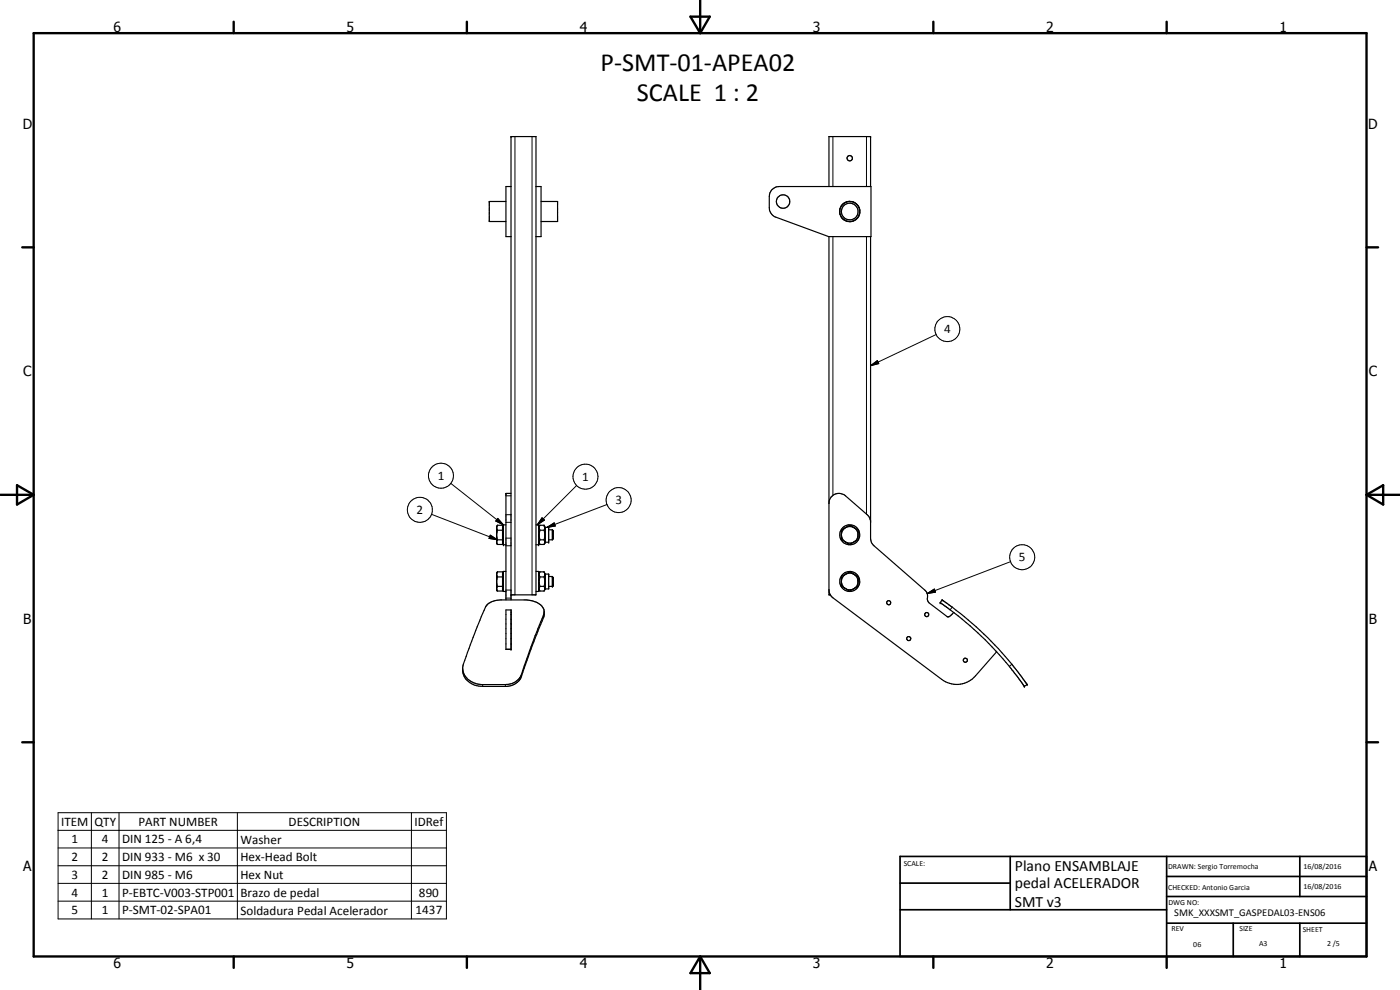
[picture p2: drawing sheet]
<svg xmlns="http://www.w3.org/2000/svg" width="420mm" height="297mm" viewBox="0 0 420 297" stroke-linecap="round" stroke-linejoin="round" font-family="sans-serif">
<g fill="none" stroke="#000" stroke-width=".35">
<path d="M153.4 56h-1.6v15h1.6M160.9 56h1.5v15h-1.5M231.7 56.9l1-.7 1.2-.2h27.5v15h-12.7l-15.9-5.8a3.1 3.1 0 0 1-1.9-2.8l.1-4.2zM248.8 56v-15h12.5v15M151.8 60.5h-5v6h5M162.4 60.5h4.9v6h-4.9M248.8 71v107.5h.4M252 63.9a2.99 2.99 0 0 0 2.9 2.6M253 61.2a3 3 0 0 0-.8 3.3 3 3 0 0 0 2.8 2M253 61.3l-.7 1-.3 .8M254.5 60.5l-1.5 .7M254.9 60.5a3.3 3.3 0 0 1 3 1.9"/>
<path d="M255.4 66.5h-.5M255.8 66.4l-.5 .1M256.9 61.1a2.93 2.93 0 0 0-3.9 .2M257.1 61.3l.7 1.1M257.8 62.4l.3 .8M257.9 62.4l.1 .4M258 63.2a2.93 2.93 0 0 1-2.2 3.2M258 63.6l-.3 1.2-.5 .7-1.4 .9M261.3 71v90.9l.2 .8 .8 1 15.2 13.3a2.87 2.87 0 0 1 .8 3l.6 .9 5.4 4.2 .9-.3 1-1M149 158.5l.3 .6M149.3 159.1l-.3 1.1M149.3 157.6l-.3 .6"/>
<path d="M149.3 159.1h1.5M150.8 158.3h.3M151.8 157.5h-.7v5.9h.7M153.4 148h-1.6v32M160.9 157.5h.8v5.9h-.8M162 159.1h1.3M162 157.6l-.2 .6 .2 .9M162 159.1l-.2 1.1 .2 1.8M163.3 157.6h-1.3l-.3 .6M163.3 157.6l.2 .6-.2 .9M163.3 159.1l.2 1.1-.2 1.8M163.3 157.6l.3 .6"/>
<path d="M163.6 158.2h1.1v4.5h-1.1M163.6 158.2v4.5M164.7 159h1.1M165.8 159v3M165.8 159l.3 .3v2.4l-.3 .3M248.8 151a2.98 2.98 0 0 1 1.7-2.7 2.98 2.98 0 0 1 3.2 .5l6.6 5.6 .5 .7 .5 1.2M253.8 158.3a2.49 2.49 0 0 1 3.7 1.8v1.9l-1.6 .8M253.8 158.3l1.3-.7 .3 .2 2.1 1.3v1.1M253.8 158.3l-1.3 .7v1.1M253.8 158.3l-.8 .7-.5 1M149 162.8l.3 .6h1.5v-5.8h-1.5l-.3 .4v5l.3 .3M149 160.9l.3 1.1"/>
<path d="M149 172.5l.3 .6M149 174.9l.3 1M149.3 171.6l-.3 .4v5l.3 .3M149.3 162l-.3 .5M149.3 171.6h1.5v5.7h-1.5l-.3-.5M149.3 162h1.5M149.3 173.1l-.3 1.1M149.3 175.9l-.3 .6M149.3 171.6l-.3 .5M149.3 173.1h1.5M149.3 175.9h1.5M150.8 162.6h.3"/>
<path d="M150.8 172.3h.3M150.8 176.7h.3M151.8 171.4h-.7v6.1h.7M153.4 178.5h7.5v-137.5h-7.5v139M160.9 171.4h.8v6.1h-.8M161.7 162.7l.3 .6M161.7 176.7l.3 .6M162 162h1.3M162 162l-.2 .5 .2 .9h1.3l.3-.7M162 171.6h1.3M162 173.1h1.3M162 175.9h1.3"/>
<path d="M162 175.9l-.2 .6 .2 .8h1.3M162 171.6l-.2 .5 .2 1M162 173.1l-.2 1.1 .2 1.7M162 171.6l-.3 .7M163.3 171.6h.1M163.3 162l.2 .5-.1 .7M163.3 173.1l.2 1.1-.2 1.7M163.3 175.9l.2 .6-.2 .8M163.3 171.6l.3 .7M163.4 171.8l.1 .7-.2 .6M163.6 172.3h1.1v4.4h-1.1M163.6 172.3v4.4"/>
<path d="M163.6 176.7l-.3 .6M164.7 162h1.1M164.7 175.9h1.1M164.7 173h1.1M165.8 173v2.9M165.8 173l.3 .3v2.3l-.3 .3M248.8 177l.4 1.5M249.2 178.5l.8 .9 32.6 24.4a7.4 7.4 0 0 0 10.2-1l6.3-7.3M252.5 160.4v1.4l1.6 1M252.5 174.4v1.5l1.5 .9M252.5 160.4l.3 1.1 .6 .9M252.5 174.4l.3 1.1 .6 .9"/>
<path d="M252.5 160.1v.3M252.5 174.1v.3M253.4 162.4l.6 .4M253.5 172.5l-1 .5v1.1M253.5 172.5l-1 1.5M254 162.8l.3 .2a.72 .72 0 0 0 1.3 0l.3-.2M254.1 162.8l.7 .1 1.1-.1M254.1 172.1l1-.5a3.5 3.5 0 0 1 2.4 2.6M254.1 172.1l-.6 .4M254.2 172.1a3.3 3.3 0 0 1 3.3 1v1.1M257.5 174.2v1.7a3.7 3.7 0 0 1-3.1 1l-.3-.1M257.5 160.9a2.46 2.46 0 0 1-1.6 1.9"/>
<path d="M257.5 174.9a3.4 3.4 0 0 1-2.5 2.4l-1-.5M146.1 181.6l.2-.2a5.6 5.6 0 0 1 3.8-1.4h7.9a5.7 5.7 0 0 1 5.3 3v.5a9.1 9.1 0 0 1-1.4 4.8l-5.6 15.2a5.2 5.2 0 0 1-4.3 2.5h-7.1a5.3 5.3 0 0 1-6-6.1l1-2.9a138 138 0 0 1 6.2-15.4zM151.8 183h1.6v11.8h-1.6zM153.4 183v11.8M153.4 183.8h.1M163.3 183.7l-4.3 11.5-2.6 7.4-.5 .9a5.1 5.1 0 0 1-4.2 1.9h-7.2a6.3 6.3 0 0 1-5-2.7l-.7-2M282.7 180l3.1 2.2a105.5 105.5 0 0 1 18.1 17.4l4.4 5.8-.9 .6-2.2-3.1a102.5 102.5 0 0 0-20.8-20.5l-2.3-1.6zM307.4 205.9h.1"/>
<circle cx="255" cy="47.5" r=".8"/>
<circle cx="235" cy="60.5" r="2.02"/>
<circle cx="255" cy="63.5" r="2.51"/>
<circle cx="255" cy="174.5" r="3"/>
<circle cx="255" cy="160.5" r="3"/>
<circle cx="266.7" cy="180.8" r=".62"/>
<circle cx="272.7" cy="191.6" r=".61"/>
<circle cx="278.1" cy="184.4" r=".61"/>
<circle cx="289.7" cy="198.1" r=".62"/>
</g>
<g fill="#000">
<circle cx="153.4" cy="41" r=".18"/>
<circle cx="261.3" cy="41" r=".18"/>
<circle cx="149" cy="158" r=".18"/>
<circle cx="151.1" cy="157.5" r=".18"/>
<circle cx="161.7" cy="157.5" r=".18"/>
<circle cx="163.3" cy="157.6" r=".18"/>
<circle cx="149" cy="177" r=".18"/>
<circle cx="151.1" cy="163.4" r=".18"/>
<circle cx="153.4" cy="178.5" r=".18"/>
<circle cx="161.7" cy="163.4" r=".18"/>
<circle cx="163.6" cy="162.7" r=".18"/>
<circle cx="163.6" cy="172.3" r=".18"/>
<circle cx="164.7" cy="162.7" r=".18"/>
<circle cx="164.7" cy="172.3" r=".18"/>
<circle cx="165.8" cy="173" r=".18"/>
<circle cx="165.8" cy="175.9" r=".18"/>
<circle cx="166.1" cy="175.6" r=".18"/>
<circle cx="153.4" cy="194.8" r=".18"/>
<circle cx="282.1" cy="180.8" r=".18"/>
<circle cx="282.7" cy="180" r=".18"/>
<circle cx="307.4" cy="206" r=".18"/>
<circle cx="308.3" cy="205.4" r=".18"/>
</g>
<g fill="none" stroke="#000" stroke-width=".3">
<path d="M154.5 41v137.5M159.7 41v137.5M250 41v15M260 41v15M250 71v77.6M260 71v83.3M261.3 109.7l2-1.5 .4 .9zM281 100.4l-19.7 9.3M129.5 154.3l19.8 7.7M135.3 145l15.8 12.5M149.4 155.5l1.7 2-2.3-1.2zM151.8 156.7h1.6"/>
<path d="M151.8 154.4h1.6M151.8 148.8h1.6M162.7 155.4l.7 .6-2.2 1.5zM164.2 158.2l2.1-1.3 .4 .9zM173 145.7l-11.8 11.8M182.1 151.4l-17.9 6.8M147.1 160.6l2.2 1.4-2.5-.5zM151.8 177h1.6M151.8 179.5h1.6M151.8 163.7h1.6M151.8 161.5h1.6M278.2 178.1l2.2-1.4 .3 1z"/>
<path d="M303.3 168.5l-25.1 9.6M163.1 184.5v.8M285.8 182.2l-.7 .8M303.7 199.3l-.8 .6M144.9 205.4v.6M151.7 205.4v.6M156.5 202.4v.6M17.4 243.8h116.6v31.9h-116.6zM17.4 249.1h116.6M17.4 254.4h116.6M17.4 259.8h116.6M27.4 243.8v31.9"/>
<path d="M35.7 243.8v31.9M71.2 243.8v31.9M123.5 243.8v31.9M17.4 265h116.6M17.4 270.4h116.6"/>
<circle cx="284.3" cy="98.8" r="3.7"/>
<circle cx="126" cy="153" r="3.8"/>
<circle cx="132.3" cy="142.7" r="3.7"/>
<circle cx="175.7" cy="143" r="3.8"/>
<circle cx="185.7" cy="150" r="3.7"/>
<circle cx="306.8" cy="167.2" r="3.8"/>
</g>
<g fill="none" stroke="#000" stroke-width=".71">
<path d="M10.1 9.9h400v277.1h-400zM70.1 6.5v3.4M140.1 6.5v3.4M207.2 5h5.8l-2.9 4.9zM210.1 0v9.9M280.1 6.5v3.4M350.1 6.5v3.4M6.7 74.2h3.4M410.1 74.2h3.5M.1 148.5h10M5.1 145.6l5 2.9-5 2.9zM410.1 148.5h10"/>
<path d="M410.1 148.5l5-2.9v5.8zM6.7 222.7h3.4M410.1 222.7h3.5M70.1 287v3.4M140.1 287v3.4M210.1 287v10M210.1 287l2.9 5h-5.8zM280.1 287v3.4M350.1 287v3.4"/>
</g>
<path d="M270.1 257h140v30h-140zM303.2 257v16M350.1 257v30M390.1 257v12M270.1 265h33.1M270.1 273h80M350.1 277h60M350.1 269h60M350.1 263h60M370.1 277v10M390.1 277v10" fill="none" stroke="#000" stroke-width=".51"/>
<path d="M261.3 109.7l2-1.5 .4 .9zM149.4 155.5l1.7 2-2.3-1.2zM162.7 155.4l.7 .6-2.2 1.5zM164.2 158.2l2.1-1.3 .4 .9zM147.1 160.6l2.2 1.4-2.5-.5zM278.2 178.1l2.2-1.4 .3 1z" fill="#000"/>
<g font-size="7.9">
<text x="180.2" y="21.3">P-SMT-01-APEA02</text>
<text x="191.1" y="30.3">SCALE 1 : 2</text>
</g>
<g font-size="4.7">
<text x="304.6" y="261.2">Plano ENSAMBLAJE</text>
<text x="304.6" y="266.6">pedal ACELERADOR</text>
<text x="304.6" y="272">SMT v3</text>
</g>
<g font-size="4.2">
<text x="34" y="9.6">6</text>
<text x="104" y="9.6">5</text>
<text x="174" y="9.6">4</text>
<text x="244" y="9.6">3</text>
<text x="314" y="9.6">2</text>
<text x="384" y="9.6">1</text>
<text x="6.8" y="38.7">D</text>
<text x="410.6" y="38.7">D</text>
<text x="7" y="112.9">C</text>
<text x="410.8" y="112.9">C</text>
<text x="7" y="187.1">B</text>
<text x="410.8" y="187.1">B</text>
<text x="7" y="261.4">A</text>
<text x="410.8" y="261.4">A</text>
<text x="34" y="290.4">6</text>
<text x="104" y="290.4">5</text>
<text x="174" y="290.4">4</text>
<text x="244" y="290.4">3</text>
<text x="314" y="290.4">2</text>
<text x="384" y="290.4">1</text>
</g>
<g font-size="3.9">
<text x="283.3" y="100">4</text>
<text x="131.4" y="144">1</text>
<text x="174.7" y="144.3">1</text>
<text x="125" y="154.2">2</text>
<text x="184.7" y="151.3">3</text>
<text x="305.8" y="168.4">5</text>
<text x="18.4" y="247.7">ITEM</text>
<text x="28.4" y="247.7">QTY</text>
<text x="41.6" y="247.7">PART NUMBER</text>
<text x="86.6" y="247.7">DESCRIPTION</text>
<text x="124.4" y="247.8">IDRef</text>
<text x="21.5" y="253">1</text>
<text x="30.6" y="253">4</text>
<text x="36.6" y="253.1">DIN 125 - A 6,4</text>
<text x="72.2" y="253.2">Washer</text>
<text x="21.5" y="258.4">2</text>
<text x="21.5" y="263.7">3</text>
<text x="30.6" y="258.4">2</text>
<text x="30.6" y="263.7">2</text>
<text x="36.6" y="258.4">DIN 933 - M6 x 30</text>
<text x="36.6" y="263.7">DIN 985 - M6</text>
<text x="72.2" y="258.4">Hex-Head Bolt</text>
<text x="72.2" y="263.7">Hex Nut</text>
<text x="21.5" y="269">4</text>
<text x="30.6" y="269">1</text>
<text x="36.6" y="269">P-EBTC-V003-STP001</text>
<text x="72.2" y="269.1">Brazo de pedal</text>
<text x="125.7" y="269">890</text>
<text x="21.5" y="274.3">5</text>
<text x="30.6" y="274.3">1</text>
<text x="36.6" y="274.3">P-SMT-02-SPA01</text>
<text x="72.2" y="274.4">Soldadura Pedal Acelerador</text>
<text x="124.7" y="274.3">1437</text>
</g>
<text font-size="3.1" x="352.4" y="275">SMK_XXXSMT_GASPEDAL03-ENS06</text>
<g font-size="2.4">
<text x="271.2" y="259.7">SCALE:</text>
<text x="350.6" y="260.8">DRAWN: Sergio Torremocha</text>
<text x="391.2" y="260.6">16/08/2016</text>
<text x="350.6" y="267">CHECKED: Antonio Garcia</text>
<text x="391.2" y="266.7">16/08/2016</text>
<text x="350.6" y="271.4">DWG NO:</text>
<text x="351.6" y="279.3">REV</text>
<text x="372" y="279.4">SIZE</text>
<text x="391" y="279.6">SHEET</text>
<text x="358.1" y="284.1">06</text>
<text x="377.9" y="283.8">A3</text>
<text x="398.3" y="283.8">2 /5</text>
</g>
</svg>
